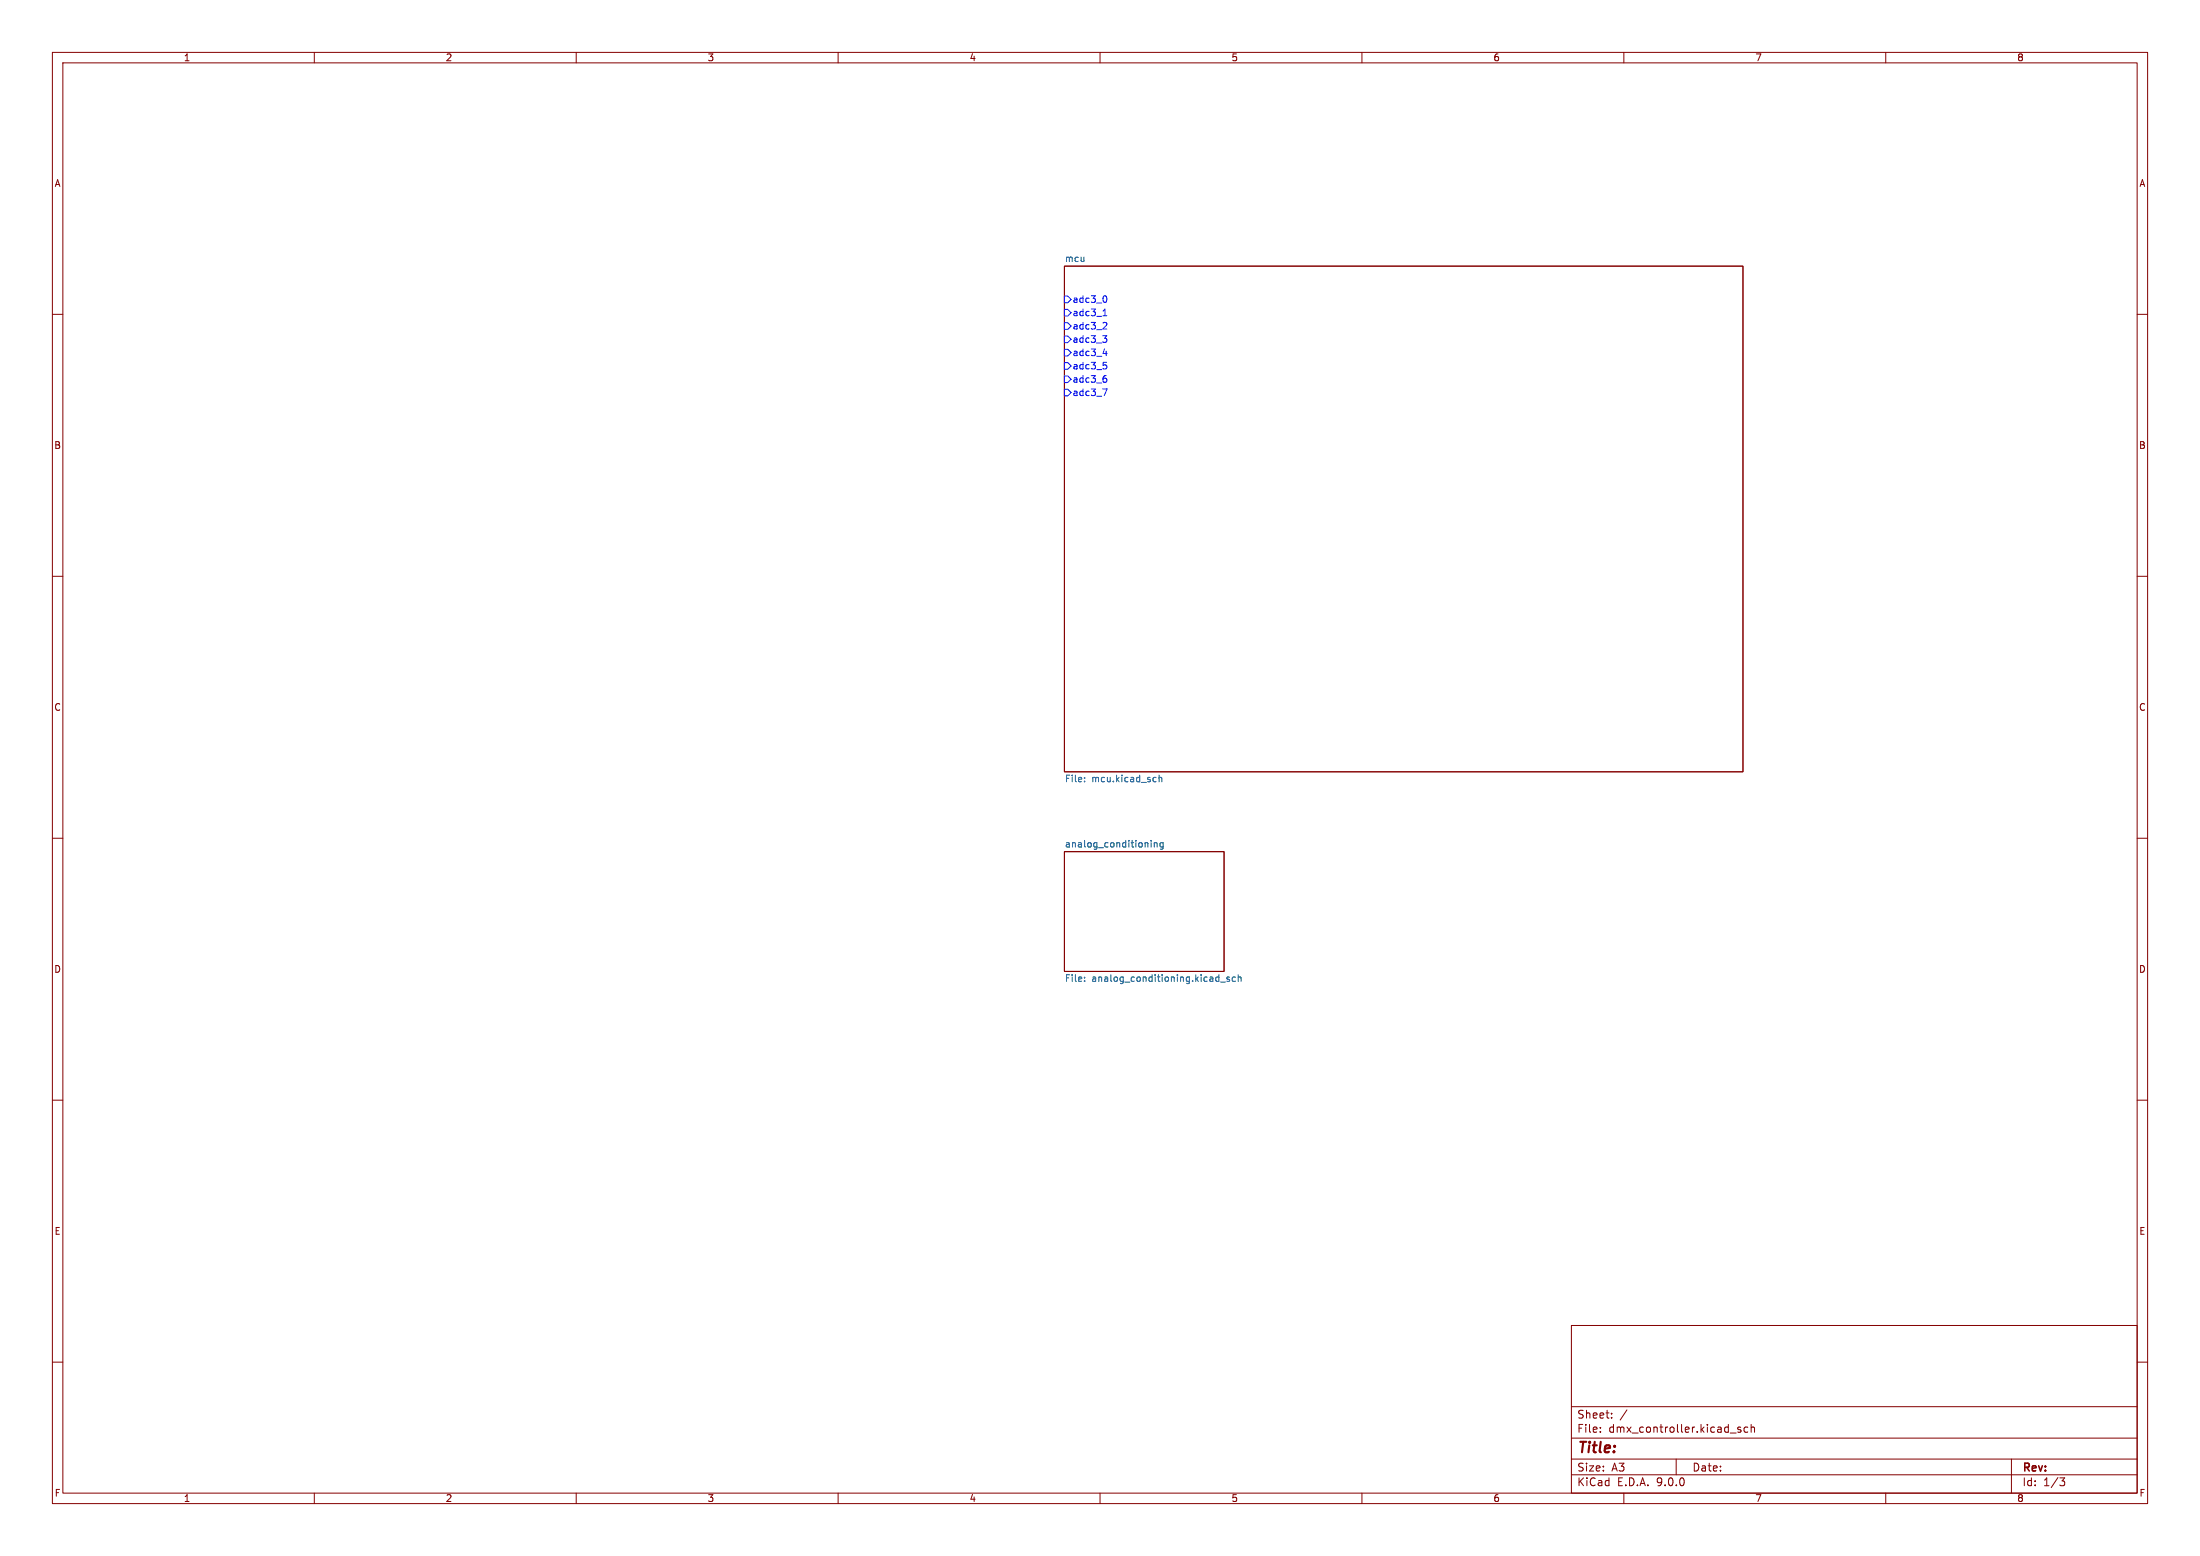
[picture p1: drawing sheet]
<svg xmlns="http://www.w3.org/2000/svg" width="420mm" height="297mm" viewBox="0 0 420 297" stroke-linecap="round" stroke-linejoin="round" font-family="sans-serif">
<g fill="none" stroke="#840000" stroke-width=".19">
<path d="M10 10h400v277h-400zM12 12h396v273h-396zM60 10v2M110 10v2M160 10v2M210 10v2M260 10v2M310 10v2M360 10v2M203.2 50.8h129.5v96.5h-129.5zM10 60h2M408 60h2"/>
<path d="M10 110h2M408 110h2M10 160h2M408 160h2M203.2 162.6h30.5v22.8h-30.5zM10 210h2M408 210h2M300 253h108v32h-108zM10 260h2M300 278.5h108M300 274.5h108M300 268.5h108"/>
<path d="M305.5 273.2v.2M305.5 272.5v.1M307.7 270.5v.2M307.7 269.8v.1M310.6 269.1l-1.3 1.9M320 278.5v3M330.3 273.5h1.1M332.3 272.5l-.4-.1-.2 .2 .1 .2 .5 .2v.3h-.6M333.7 272.5l-.5-.1-.3 .3 .2 .6h.6M334.3 272.5l.2-.1 .4 .1v.9M334.3 271.9v1.5M384 278.5v6.5"/>
<path d="M408 260h2M60 285v2M110 285v2M160 285v2M210 285v2M260 285v2M300 281.5h108M310 285v2M360 285v2M393.2 282.1h1l-.5 .6 .4 .1 .1 .5-.3 .3h-.5"/>
</g>
<g fill="none" stroke="#006464" stroke-width=".19">
<path d="M207 148.4v.2M207 149.1v.1M220.6 148.4h.1M220.7 149.2h-.1M221.3 148v1.2M221.3 148.5l.1-.1h.3l.1 .8M219.7 160.4v.1M219.7 160.8v.9M220.4 160.8v.9M220.4 161l.1-.2 .3 .1 .1 .8M222 160.9l-.3-.1-.3 .3 .2 .5h.4M222 160.8v1.1l-.2 .2-.3-.1"/>
<path d="M207 187.2v.1M207 186.5v.2M233 187.4h1M234.7 186.5h-.3l-.2 .2 .1 .1 .4 .2v.3h-.5M235.8 186.5h-.3l-.3 .2 .2 .6h.4M236.4 186.6l.2-.1h.3v.8M236.4 186.1v1.2"/>
</g>
<g fill="none" stroke="#0910ff" stroke-width=".19">
<path d="M203.2 59.1h.6l.7 .6-.7 .6h-.6zM203.2 56.5h.6l.7 .7-.7 .6h-.6zM210.7 59.3l.2-.3v1.3M211 56.5a.79 .79 0 0 1 0 1.2M203.2 71.8h.6l.7 .6-.7 .6h-.6zM203.2 61.6h.6l.7 .6-.7 .7h-.6zM203.2 69.2h.6l.7 .7-.7 .6h-.6zM203.2 74.3h.6l.7 .6-.7 .7h-.6zM203.2 64.1h.6l.7 .7-.7 .6h-.6zM203.2 66.7h.6l.7 .6-.7 .6h-.6zM210.5 64.1h.8l-.4 .5 .3 .1 .1 .4-.2 .2h-.4M210.5 74.2h.9l-.6 1.3"/>
<path d="M210.6 60.3h.7M210.6 67.5h.8M210.6 69.2h.6M210.7 61.5l.5 .1 .1 .3-.8 .9h.8M210.7 69.6h.4l.2 .3-.1 .4-.5 .1M210.8 72.2h.3l.2 .2-.1 .4-.4 .2M210.9 71.7h.3M211.2 67v.9"/>
</g>
<text font-size="2.8" fill="#840000" x="301" y="277.9">Title:</text>
<g font-size="2.1" fill="#840000">
<text x="301" y="273.7">File:</text>
<text x="301" y="271">Sheet:</text>
<text x="307.1" y="273.7">dmx_controller.kicad_sch</text>
<text x="301" y="281.1">Size:</text>
<text x="307.6" y="281.1">A3</text>
<text x="323" y="281.1">Date:</text>
<text x="386" y="281.3">Rev:</text>
<text x="301" y="283.9">KiCad</text>
<text x="308.7" y="283.9">E.D.A.</text>
<text x="316.3" y="283.9">9.0.0</text>
<text x="386" y="283.9">Id:</text>
<text x="390.1" y="283.9">1/3</text>
</g>
<g font-size="1.8" fill="#840000">
<text x="35" y="11.9">1</text>
<text x="85" y="11.9">2</text>
<text x="135" y="11.9">3</text>
<text x="185" y="11.9">4</text>
<text x="235" y="11.9">5</text>
<text x="285" y="11.9">6</text>
<text x="335" y="11.9">7</text>
<text x="385" y="11.9">8</text>
<text x="10.3" y="35.9">A</text>
<text x="408.3" y="35.9">A</text>
<text x="10.3" y="85.9">B</text>
<text x="408.2" y="85.9">B</text>
<text x="10.3" y="135.9">C</text>
<text x="408.2" y="135.9">C</text>
<text x="10.3" y="185.9">D</text>
<text x="408.2" y="185.9">D</text>
<text x="10.3" y="235.9">E</text>
<text x="408.3" y="235.9">E</text>
<text x="10.3" y="285.9">F</text>
<text x="35" y="286.9">1</text>
<text x="85" y="286.9">2</text>
<text x="135" y="286.9">3</text>
<text x="185" y="286.9">4</text>
<text x="235" y="286.9">5</text>
<text x="285" y="286.9">6</text>
<text x="335" y="286.9">7</text>
<text x="385" y="286.9">8</text>
<text x="408.3" y="285.9">F</text>
</g>
<g font-size="1.8" fill="#006464">
<text x="203.2" y="50.1">mcu</text>
<text x="203.2" y="149.6">File:</text>
<text x="208.4" y="149.6">mcu.kicad_sch</text>
<text x="203.2" y="161.8">analog_conditioning</text>
<text x="203.2" y="187.7">File:</text>
<text x="208.4" y="187.7">analog_conditioning.kicad_sch</text>
</g>
<g font-size="1.8" fill="#0910ff">
<text x="204.7" y="58">adc3_0</text>
<text x="204.7" y="63.1">adc3_2</text>
<text x="204.7" y="60.6">adc3_1</text>
<text x="204.7" y="65.6">adc3_3</text>
<text x="204.7" y="70.7">adc3_5</text>
<text x="204.7" y="68.2">adc3_4</text>
<text x="204.7" y="73.3">adc3_6</text>
<text x="204.7" y="75.8">adc3_7</text>
</g>
</svg>
